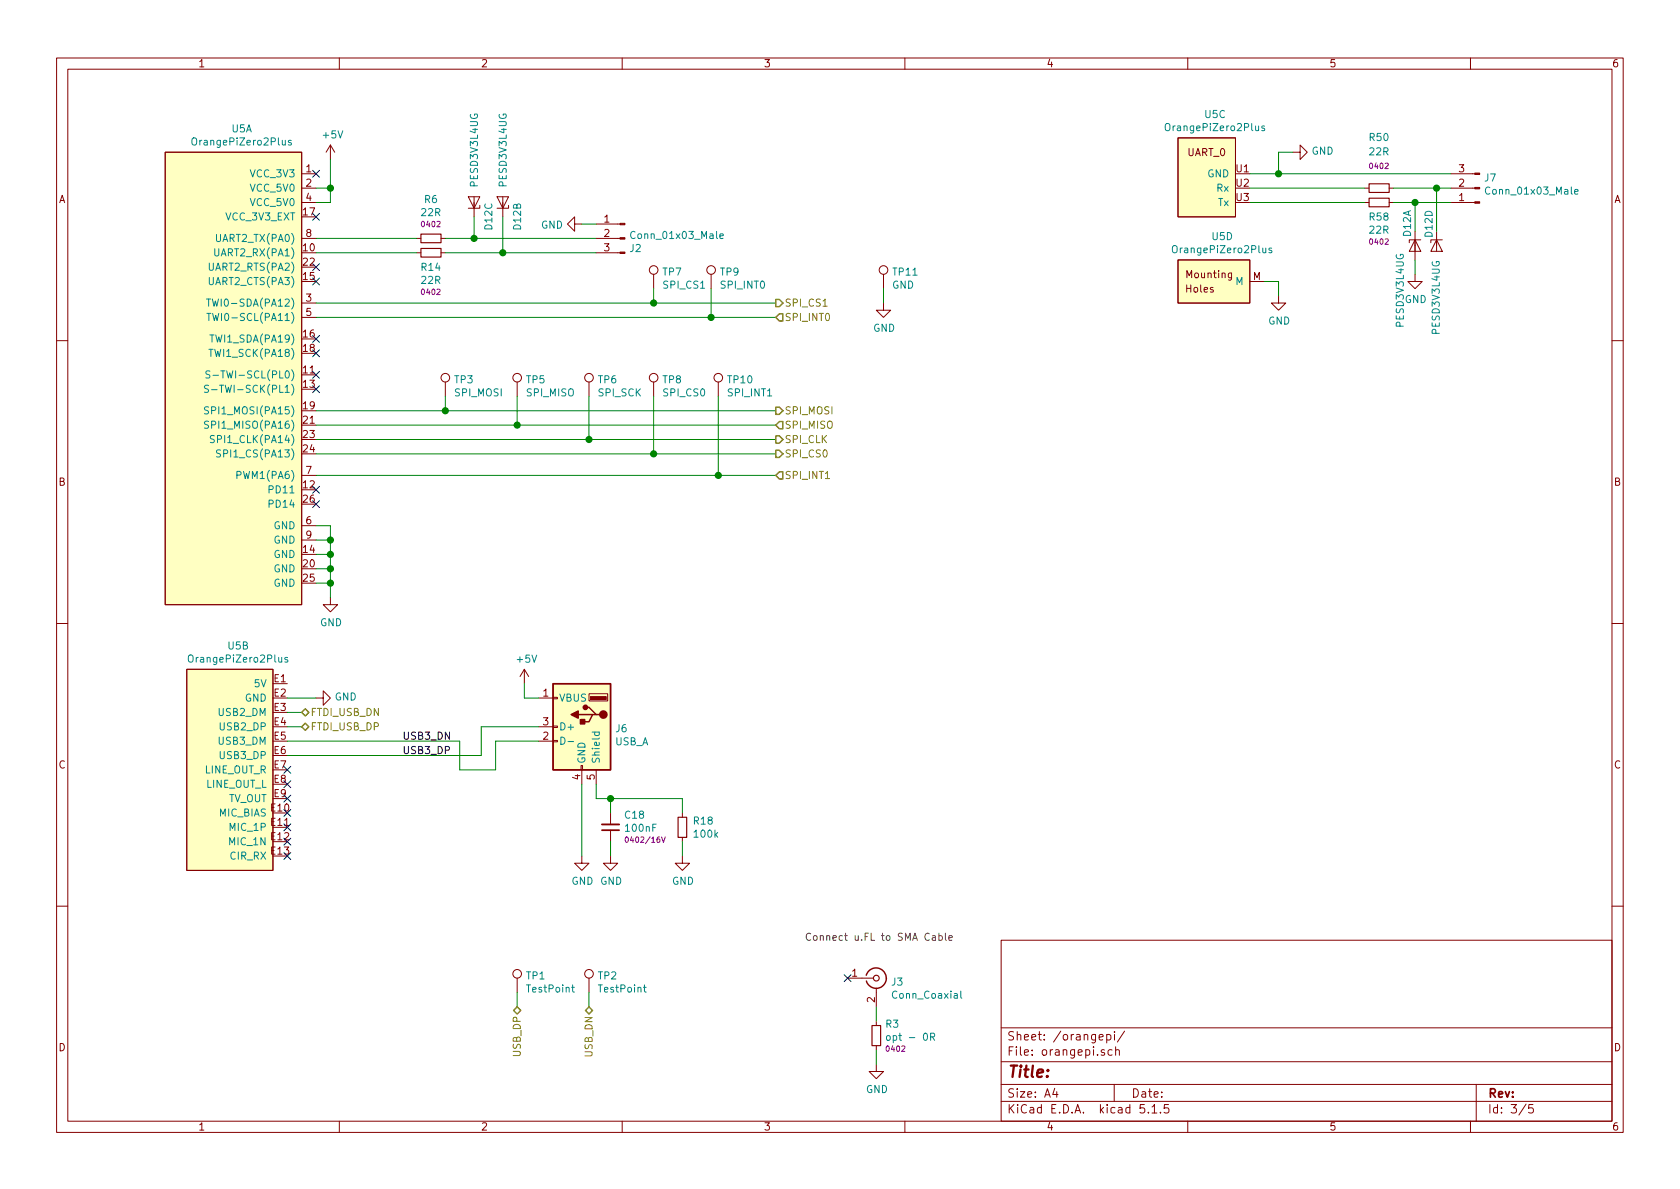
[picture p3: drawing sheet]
EESchema Schematic File Version 4
EELAYER 30 0
EELAYER END
$Descr A4 11693 8268
encoding utf-8
Sheet 3 5
Title ""
Date ""
Rev ""
Comp ""
Comment1 ""
Comment2 ""
Comment3 ""
Comment4 ""
$EndDescr
$Comp
L can_breakout_pcb:OrangePiZero2Plus U5
U 2 1
P 1600 5250
AR Path="/5E1B724A" Ref="U5"  Part="2" 
AR Path="/5E1B53FA/5E1B724A" Ref="U5"  Part="2" 
F 0 "U5" H 1658 6015 50  0000 C CNN
F 1 "OrangePiZero2Plus" H 1658 5924 50  0000 C CNN
F 2 "ops_pcb:OPi_Zero_plus_2_NoMountHoles" H 1700 5350 50  0001 C CNN
F 3 "" H 1700 5350 50  0001 C CNN
	2    1600 5250
	1    0    0    -1  
$EndComp
$Comp
L can_breakout_pcb:OrangePiZero2Plus U5
U 3 1
P 8400 1250
AR Path="/5E1B894A" Ref="U5"  Part="3" 
AR Path="/5E1B53FA/5E1B894A" Ref="U5"  Part="3" 
F 0 "U5" H 8458 1715 50  0000 C CNN
F 1 "OrangePiZero2Plus" H 8458 1624 50  0000 C CNN
F 2 "ops_pcb:OPi_Zero_plus_2_NoMountHoles" H 8500 1350 50  0001 C CNN
F 3 "" H 8500 1350 50  0001 C CNN
	3    8400 1250
	1    0    0    -1  
$EndComp
$Comp
L can_breakout_pcb:OrangePiZero2Plus U5
U 4 1
P 8450 1950
AR Path="/5E1B8D67" Ref="U5"  Part="4" 
AR Path="/5E1B53FA/5E1B8D67" Ref="U5"  Part="4" 
F 0 "U5" H 8508 2265 50  0000 C CNN
F 1 "OrangePiZero2Plus" H 8508 2174 50  0000 C CNN
F 2 "ops_pcb:OPi_Zero_plus_2_NoMountHoles" H 8550 2050 50  0001 C CNN
F 3 "" H 8550 2050 50  0001 C CNN
	4    8450 1950
	1    0    0    -1  
$EndComp
$Comp
L can_breakout_pcb:OrangePiZero2Plus U5
U 1 1
P 1650 1700
AR Path="/5EABBDDE" Ref="U5"  Part="1" 
AR Path="/5E1B53FA/5EABBDDE" Ref="U5"  Part="1" 
F 0 "U5" H 1683 2515 50  0000 C CNN
F 1 "OrangePiZero2Plus" H 1683 2424 50  0000 C CNN
F 2 "ops_pcb:OPi_Zero_plus_2_NoMountHoles" H 1750 1800 50  0001 C CNN
F 3 "" H 1750 1800 50  0001 C CNN
	1    1650 1700
	1    0    0    -1  
$EndComp
$Comp
L power:+5V #PWR?
U 1 1
P 2300 1100
AR Path="/5C88170F/5EAC8F3E" Ref="#PWR?"  Part="1" 
AR Path="/5E1B53FA/5EAC8F3E" Ref="#PWR0144"  Part="1" 
F 0 "#PWR0144" H 2300 950 50  0001 C CNN
F 1 "+5V" H 2315 1273 50  0000 C CNN
F 2 "" H 2300 1100 50  0001 C CNN
F 3 "" H 2300 1100 50  0001 C CNN
	1    2300 1100
	1    0    0    -1  
$EndComp
Wire Wire Line
	2200 1300 2300 1300
Wire Wire Line
	2200 1400 2300 1400
Wire Wire Line
	2300 1400 2300 1300
Connection ~ 2300 1300
$Comp
L power:GND #PWR0145
U 1 1
P 2300 4150
F 0 "#PWR0145" H 2300 3900 50  0001 C CNN
F 1 "GND" H 2305 3977 50  0000 C CNN
F 2 "" H 2300 4150 50  0001 C CNN
F 3 "" H 2300 4150 50  0001 C CNN
	1    2300 4150
	1    0    0    -1  
$EndComp
Wire Wire Line
	2200 4050 2300 4050
Wire Wire Line
	2300 4050 2300 4150
Wire Wire Line
	2200 3950 2300 3950
Wire Wire Line
	2300 3950 2300 4050
Connection ~ 2300 4050
Wire Wire Line
	2200 3850 2300 3850
Wire Wire Line
	2300 3850 2300 3950
Connection ~ 2300 3950
Wire Wire Line
	2200 3750 2300 3750
Wire Wire Line
	2300 3750 2300 3850
Connection ~ 2300 3850
Wire Wire Line
	2200 3650 2300 3650
Wire Wire Line
	2300 3650 2300 3750
Connection ~ 2300 3750
Wire Wire Line
	2300 1100 2300 1300
NoConn ~ 2200 1200
NoConn ~ 2200 1500
$Comp
L power:GND #PWR0147
U 1 1
P 8900 2050
F 0 "#PWR0147" H 8900 1800 50  0001 C CNN
F 1 "GND" H 8905 1877 50  0000 C CNN
F 2 "" H 8900 2050 50  0001 C CNN
F 3 "" H 8900 2050 50  0001 C CNN
	1    8900 2050
	1    0    0    -1  
$EndComp
Wire Wire Line
	8800 1950 8900 1950
Wire Wire Line
	8900 1950 8900 2050
$Comp
L power:GND #PWR0148
U 1 1
P 9000 1050
F 0 "#PWR0148" H 9000 800 50  0001 C CNN
F 1 "GND" V 9005 922 50  0000 R CNN
F 2 "" H 9000 1050 50  0001 C CNN
F 3 "" H 9000 1050 50  0001 C CNN
	1    9000 1050
	0    -1   -1   0   
$EndComp
Text HLabel 4100 7000 3    50   BiDi ~ 0
USB_DN
Text HLabel 3600 7000 3    50   BiDi ~ 0
USB_DP
Wire Wire Line
	4100 7000 4100 6900
Wire Wire Line
	3600 7000 3600 6900
$Comp
L Connector:Conn_Coaxial J3
U 1 1
P 6100 6800
F 0 "J3" H 6200 6775 50  0000 L CNN
F 1 "Conn_Coaxial" H 6200 6684 50  0000 L CNN
F 2 "ops_pcb:SMA_6x6mm_MidMount" H 6100 6800 50  0001 C CNN
F 3 " ~" H 6100 6800 50  0001 C CNN
	1    6100 6800
	1    0    0    -1  
$EndComp
NoConn ~ 5900 6800
$Comp
L Device:R_Small R?
U 1 1
P 6100 7200
AR Path="/5C88170F/5E10C06B" Ref="R?"  Part="1" 
AR Path="/5E1B53FA/5E10C06B" Ref="R3"  Part="1" 
F 0 "R3" H 6159 7282 50  0000 L CNN
F 1 "opt - 0R" H 6159 7191 50  0000 L CNN
F 2 "Resistor_SMD:R_0402_1005Metric" V 6030 7200 50  0001 C CNN
F 3 "~" H 6100 7200 50  0001 C CNN
F 4 "0402" H 6159 7109 38  0000 L CNN "Rating"
	1    6100 7200
	1    0    0    -1  
$EndComp
$Comp
L power:GND #PWR0188
U 1 1
P 6100 7400
F 0 "#PWR0188" H 6100 7150 50  0001 C CNN
F 1 "GND" H 6105 7227 50  0000 C CNN
F 2 "" H 6100 7400 50  0001 C CNN
F 3 "" H 6100 7400 50  0001 C CNN
	1    6100 7400
	1    0    0    -1  
$EndComp
Wire Wire Line
	6100 7400 6100 7300
Wire Wire Line
	6100 7100 6100 7000
Text Notes 5600 6550 0    50   ~ 0
Connect u.FL to SMA Cable
$Comp
L power:GND #PWR0190
U 1 1
P 2200 4850
F 0 "#PWR0190" H 2200 4600 50  0001 C CNN
F 1 "GND" V 2205 4722 50  0000 R CNN
F 2 "" H 2200 4850 50  0001 C CNN
F 3 "" H 2200 4850 50  0001 C CNN
	1    2200 4850
	0    -1   -1   0   
$EndComp
Wire Wire Line
	2000 4850 2200 4850
NoConn ~ 2000 5950
NoConn ~ 2000 5850
NoConn ~ 2000 5750
NoConn ~ 2000 5650
NoConn ~ 2000 5550
NoConn ~ 2000 5450
NoConn ~ 2000 5350
$Comp
L Connector:USB_A J6
U 1 1
P 4050 5050
F 0 "J6" H 3820 5039 50  0000 R CNN
F 1 "USB_A" H 3820 4948 50  0000 R CNN
F 2 "ops_pcb:USB_AF_DIP" H 4200 5000 50  0001 C CNN
F 3 " ~" H 4200 5000 50  0001 C CNN
	1    4050 5050
	-1   0    0    -1  
$EndComp
$Comp
L power:GND #PWR0193
U 1 1
P 4050 5950
F 0 "#PWR0193" H 4050 5700 50  0001 C CNN
F 1 "GND" H 4055 5777 50  0000 C CNN
F 2 "" H 4050 5950 50  0001 C CNN
F 3 "" H 4050 5950 50  0001 C CNN
	1    4050 5950
	1    0    0    -1  
$EndComp
Wire Wire Line
	4050 5950 4050 5450
$Comp
L Device:R_Small R?
U 1 1
P 4750 5750
AR Path="/5C882540/5E148759" Ref="R?"  Part="1" 
AR Path="/5E1B53FA/5E148759" Ref="R18"  Part="1" 
F 0 "R18" H 4680 5796 50  0000 R CNN
F 1 "100k" H 4680 5705 50  0000 R CNN
F 2 "Resistor_SMD:R_0402_1005Metric" V 4680 5750 50  0001 C CNN
F 3 "~" H 4750 5750 50  0001 C CNN
	1    4750 5750
	-1   0    0    -1  
$EndComp
$Comp
L Device:C_Small C?
U 1 1
P 4250 5750
AR Path="/5CAE1AEF/5E148764" Ref="C?"  Part="1" 
AR Path="/5C88170F/5E148764" Ref="C?"  Part="1" 
AR Path="/5C882540/5E148764" Ref="C?"  Part="1" 
AR Path="/5E1B53FA/5E148764" Ref="C18"  Part="1" 
F 0 "C18" H 4158 5668 50  0000 R CNN
F 1 "100nF" H 4158 5759 50  0000 R CNN
F 2 "Capacitor_SMD:C_0402_1005Metric" H 4250 5750 50  0001 C CNN
F 3 "~" H 4250 5750 50  0001 C CNN
F 4 "0402/16V" H 4158 5841 38  0000 R CNN "Rating"
	1    4250 5750
	-1   0    0    1   
$EndComp
Wire Wire Line
	4250 5550 4250 5650
Wire Wire Line
	4750 5550 4750 5650
$Comp
L power:GND #PWR?
U 1 1
P 4250 5950
AR Path="/5C882540/5E148770" Ref="#PWR?"  Part="1" 
AR Path="/5E1B53FA/5E148770" Ref="#PWR0194"  Part="1" 
F 0 "#PWR0194" H 4250 5700 50  0001 C CNN
F 1 "GND" H 4255 5777 50  0000 C CNN
F 2 "" H 4250 5950 50  0001 C CNN
F 3 "" H 4250 5950 50  0001 C CNN
	1    4250 5950
	1    0    0    -1  
$EndComp
Wire Wire Line
	4250 5950 4250 5850
$Comp
L power:GND #PWR?
U 1 1
P 4750 5950
AR Path="/5C882540/5E14877B" Ref="#PWR?"  Part="1" 
AR Path="/5E1B53FA/5E14877B" Ref="#PWR0195"  Part="1" 
F 0 "#PWR0195" H 4750 5700 50  0001 C CNN
F 1 "GND" H 4755 5777 50  0000 C CNN
F 2 "" H 4750 5950 50  0001 C CNN
F 3 "" H 4750 5950 50  0001 C CNN
	1    4750 5950
	1    0    0    -1  
$EndComp
Wire Wire Line
	4750 5950 4750 5850
Wire Wire Line
	4150 5450 4150 5550
Wire Wire Line
	4150 5550 4250 5550
Connection ~ 4250 5550
Wire Wire Line
	4250 5550 4750 5550
Wire Wire Line
	3750 5050 3350 5050
Wire Wire Line
	3350 5050 3350 5250
Wire Wire Line
	3450 5150 3450 5350
Wire Wire Line
	3450 5350 3200 5350
Wire Wire Line
	3200 5350 3200 5150
Wire Wire Line
	3200 5150 2000 5150
Wire Wire Line
	3450 5150 3750 5150
$Comp
L Connector:Conn_01x03_Male J7
U 1 1
P 10300 1300
F 0 "J7" H 10272 1232 50  0000 R CNN
F 1 "Conn_01x03_Male" H 10272 1323 50  0000 R CNN
F 2 "Connector_PinHeader_2.54mm:PinHeader_1x03_P2.54mm_Vertical" H 10300 1300 50  0001 C CNN
F 3 "~" H 10300 1300 50  0001 C CNN
	1    10300 1300
	-1   0    0    1   
$EndComp
Wire Wire Line
	8900 1200 8900 1050
Wire Wire Line
	8900 1050 9000 1050
Wire Wire Line
	8700 1200 8900 1200
Wire Wire Line
	8900 1200 10100 1200
Connection ~ 8900 1200
Wire Wire Line
	9500 1300 8700 1300
Wire Wire Line
	8700 1400 9500 1400
Wire Wire Line
	2000 5250 3350 5250
Text HLabel 2100 5050 2    50   BiDi ~ 0
FTDI_USB_DP
Wire Wire Line
	2100 5050 2000 5050
Text HLabel 2100 4950 2    50   BiDi ~ 0
FTDI_USB_DN
Wire Wire Line
	2100 4950 2000 4950
NoConn ~ 2200 2350
NoConn ~ 2200 2450
NoConn ~ 2200 2600
NoConn ~ 2200 2700
Text HLabel 5400 2850 2    50   Output ~ 0
SPI_MOSI
Text HLabel 5400 2950 2    50   Input ~ 0
SPI_MISO
Text HLabel 5400 3050 2    50   Output ~ 0
SPI_CLK
Wire Wire Line
	2200 3050 4100 3050
Wire Wire Line
	5400 2950 3600 2950
Wire Wire Line
	5400 2850 3100 2850
Text HLabel 5400 3150 2    50   Output ~ 0
SPI_CS0
Wire Wire Line
	5400 3150 4550 3150
Text HLabel 5400 2100 2    50   Output ~ 0
SPI_CS1
Wire Wire Line
	5400 2100 4550 2100
Text HLabel 5400 2200 2    50   Input ~ 0
SPI_INT0
Wire Wire Line
	5400 2200 4950 2200
Text HLabel 5400 3300 2    50   Input ~ 0
SPI_INT1
Wire Wire Line
	5400 3300 5000 3300
NoConn ~ 2200 1850
NoConn ~ 2200 1950
NoConn ~ 2200 3400
NoConn ~ 2200 3500
$Comp
L Connector:Conn_01x03_Male J2
U 1 1
P 4350 1650
F 0 "J2" H 4322 1582 50  0000 R CNN
F 1 "Conn_01x03_Male" H 4322 1673 50  0000 R CNN
F 2 "Connector_PinHeader_2.54mm:PinHeader_1x03_P2.54mm_Vertical" H 4350 1650 50  0001 C CNN
F 3 "~" H 4350 1650 50  0001 C CNN
	1    4350 1650
	-1   0    0    -1  
$EndComp
$Comp
L Device:R_Small R?
U 1 1
P 3000 1650
AR Path="/5C88170F/5E1676A0" Ref="R?"  Part="1" 
AR Path="/5C882540/5E1676A0" Ref="R?"  Part="1" 
AR Path="/5E1B53FA/5E1676A0" Ref="R6"  Part="1" 
F 0 "R6" V 3268 1650 50  0000 C CNN
F 1 "22R" V 3177 1650 50  0000 C CNN
F 2 "Resistor_SMD:R_0402_1005Metric" V 2930 1650 50  0001 C CNN
F 3 "~" H 3000 1650 50  0001 C CNN
F 4 "0402" V 3095 1650 38  0000 C CNN "Rating"
	1    3000 1650
	0    -1   -1   0   
$EndComp
$Comp
L Device:R_Small R?
U 1 1
P 3000 1750
AR Path="/5C88170F/5E1685C4" Ref="R?"  Part="1" 
AR Path="/5C882540/5E1685C4" Ref="R?"  Part="1" 
AR Path="/5E1B53FA/5E1685C4" Ref="R14"  Part="1" 
F 0 "R14" V 2896 1750 50  0000 C CNN
F 1 "22R" V 2805 1750 50  0000 C CNN
F 2 "Resistor_SMD:R_0402_1005Metric" V 2930 1750 50  0001 C CNN
F 3 "~" H 3000 1750 50  0001 C CNN
F 4 "0402" V 2723 1750 38  0000 C CNN "Rating"
	1    3000 1750
	0    -1   -1   0   
$EndComp
Wire Wire Line
	2200 1650 2900 1650
Wire Wire Line
	3100 1650 3300 1650
Wire Wire Line
	4150 1750 3500 1750
Wire Wire Line
	2200 1750 2900 1750
$Comp
L power:GND #PWR0118
U 1 1
P 4050 1550
F 0 "#PWR0118" H 4050 1300 50  0001 C CNN
F 1 "GND" V 4055 1422 50  0000 R CNN
F 2 "" H 4050 1550 50  0001 C CNN
F 3 "" H 4050 1550 50  0001 C CNN
	1    4050 1550
	0    1    1    0   
$EndComp
Wire Wire Line
	4050 1550 4150 1550
$Comp
L Connector:TestPoint TP1
U 1 1
P 3600 6900
F 0 "TP1" H 3658 7018 50  0000 L CNN
F 1 "TestPoint" H 3658 6927 50  0000 L CNN
F 2 "TestPoint:TestPoint_Pad_1.0x1.0mm" H 3800 6900 50  0001 C CNN
F 3 "~" H 3800 6900 50  0001 C CNN
	1    3600 6900
	1    0    0    -1  
$EndComp
$Comp
L Connector:TestPoint TP2
U 1 1
P 4100 6900
F 0 "TP2" H 4158 7018 50  0000 L CNN
F 1 "TestPoint" H 4158 6927 50  0000 L CNN
F 2 "TestPoint:TestPoint_Pad_1.0x1.0mm" H 4300 6900 50  0001 C CNN
F 3 "~" H 4300 6900 50  0001 C CNN
	1    4100 6900
	1    0    0    -1  
$EndComp
$Comp
L Connector:TestPoint TP3
U 1 1
P 3100 2750
F 0 "TP3" H 3158 2868 50  0000 L CNN
F 1 "SPI_MOSI" H 3158 2777 50  0000 L CNN
F 2 "can_breakout_pcb:TestPadClip_0.25" H 3300 2750 50  0001 C CNN
F 3 "~" H 3300 2750 50  0001 C CNN
	1    3100 2750
	1    0    0    -1  
$EndComp
Wire Wire Line
	3100 2750 3100 2850
Connection ~ 3100 2850
Wire Wire Line
	3100 2850 2200 2850
$Comp
L Connector:TestPoint TP5
U 1 1
P 3600 2750
F 0 "TP5" H 3658 2868 50  0000 L CNN
F 1 "SPI_MISO" H 3658 2777 50  0000 L CNN
F 2 "can_breakout_pcb:TestPadClip_0.25_Passthrough" H 3800 2750 50  0001 C CNN
F 3 "~" H 3800 2750 50  0001 C CNN
	1    3600 2750
	1    0    0    -1  
$EndComp
Wire Wire Line
	3600 2750 3600 2950
Connection ~ 3600 2950
Wire Wire Line
	3600 2950 2200 2950
$Comp
L Connector:TestPoint TP6
U 1 1
P 4100 2750
F 0 "TP6" H 4158 2868 50  0000 L CNN
F 1 "SPI_SCK" H 4158 2777 50  0000 L CNN
F 2 "can_breakout_pcb:TestPadClip_0.25_Passthrough" H 4300 2750 50  0001 C CNN
F 3 "~" H 4300 2750 50  0001 C CNN
	1    4100 2750
	1    0    0    -1  
$EndComp
Wire Wire Line
	4100 2750 4100 3050
Connection ~ 4100 3050
Wire Wire Line
	4100 3050 5400 3050
$Comp
L Connector:TestPoint TP8
U 1 1
P 4550 2750
F 0 "TP8" H 4608 2868 50  0000 L CNN
F 1 "SPI_CS0" H 4608 2777 50  0000 L CNN
F 2 "can_breakout_pcb:TestPadClip_0.25_Passthrough" H 4750 2750 50  0001 C CNN
F 3 "~" H 4750 2750 50  0001 C CNN
	1    4550 2750
	1    0    0    -1  
$EndComp
Wire Wire Line
	4550 2750 4550 3150
Connection ~ 4550 3150
Wire Wire Line
	4550 3150 2200 3150
$Comp
L Connector:TestPoint TP10
U 1 1
P 5000 2750
F 0 "TP10" H 5058 2868 50  0000 L CNN
F 1 "SPI_INT1" H 5058 2777 50  0000 L CNN
F 2 "can_breakout_pcb:TestPadClip_0.25_Passthrough" H 5200 2750 50  0001 C CNN
F 3 "~" H 5200 2750 50  0001 C CNN
	1    5000 2750
	1    0    0    -1  
$EndComp
Wire Wire Line
	5000 2750 5000 3300
Connection ~ 5000 3300
Wire Wire Line
	5000 3300 2200 3300
$Comp
L Connector:TestPoint TP7
U 1 1
P 4550 2000
F 0 "TP7" H 4608 2118 50  0000 L CNN
F 1 "SPI_CS1" H 4608 2027 50  0000 L CNN
F 2 "can_breakout_pcb:TestPadClip_0.25_Passthrough" H 4750 2000 50  0001 C CNN
F 3 "~" H 4750 2000 50  0001 C CNN
	1    4550 2000
	1    0    0    -1  
$EndComp
Wire Wire Line
	4550 2000 4550 2100
Connection ~ 4550 2100
Wire Wire Line
	4550 2100 2200 2100
$Comp
L Connector:TestPoint TP9
U 1 1
P 4950 2000
F 0 "TP9" H 5008 2118 50  0000 L CNN
F 1 "SPI_INT0" H 5008 2027 50  0000 L CNN
F 2 "can_breakout_pcb:TestPadClip_0.25_Passthrough" H 5150 2000 50  0001 C CNN
F 3 "~" H 5150 2000 50  0001 C CNN
	1    4950 2000
	1    0    0    -1  
$EndComp
Wire Wire Line
	4950 2000 4950 2200
Connection ~ 4950 2200
Wire Wire Line
	4950 2200 2200 2200
$Comp
L Connector:TestPoint TP11
U 1 1
P 6150 2000
F 0 "TP11" H 6208 2118 50  0000 L CNN
F 1 "GND" H 6208 2027 50  0000 L CNN
F 2 "can_breakout_pcb:TestPadClip_0.25" H 6350 2000 50  0001 C CNN
F 3 "~" H 6350 2000 50  0001 C CNN
	1    6150 2000
	1    0    0    -1  
$EndComp
$Comp
L power:GND #PWR0213
U 1 1
P 6150 2100
F 0 "#PWR0213" H 6150 1850 50  0001 C CNN
F 1 "GND" H 6155 1927 50  0000 C CNN
F 2 "" H 6150 2100 50  0001 C CNN
F 3 "" H 6150 2100 50  0001 C CNN
	1    6150 2100
	1    0    0    -1  
$EndComp
Wire Wire Line
	6150 2100 6150 2000
$Comp
L power:+5V #PWR?
U 1 1
P 3650 4750
AR Path="/5C88170F/5E204787" Ref="#PWR?"  Part="1" 
AR Path="/5E1B53FA/5E204787" Ref="#PWR0232"  Part="1" 
F 0 "#PWR0232" H 3650 4600 50  0001 C CNN
F 1 "+5V" H 3665 4923 50  0000 C CNN
F 2 "" H 3650 4750 50  0001 C CNN
F 3 "" H 3650 4750 50  0001 C CNN
	1    3650 4750
	1    0    0    -1  
$EndComp
Wire Wire Line
	3650 4750 3650 4850
Wire Wire Line
	3650 4850 3750 4850
Text Label 2800 5150 0    50   ~ 0
USB3_DN
Text Label 2800 5250 0    50   ~ 0
USB3_DP
$Comp
L Device:R_Small R?
U 1 1
P 9600 1300
AR Path="/5C88170F/5E210ED4" Ref="R?"  Part="1" 
AR Path="/5C882540/5E210ED4" Ref="R?"  Part="1" 
AR Path="/5E1B53FA/5E210ED4" Ref="R50"  Part="1" 
F 0 "R50" V 9950 1300 50  0000 C CNN
F 1 "22R" V 9850 1300 50  0000 C CNN
F 2 "Resistor_SMD:R_0402_1005Metric" V 9530 1300 50  0001 C CNN
F 3 "~" H 9600 1300 50  0001 C CNN
F 4 "0402" V 9750 1300 38  0000 C CNN "Rating"
	1    9600 1300
	0    -1   -1   0   
$EndComp
Wire Wire Line
	10100 1300 10000 1300
$Comp
L Device:R_Small R?
U 1 1
P 9600 1400
AR Path="/5C88170F/5E21FDDB" Ref="R?"  Part="1" 
AR Path="/5C882540/5E21FDDB" Ref="R?"  Part="1" 
AR Path="/5E1B53FA/5E21FDDB" Ref="R58"  Part="1" 
F 0 "R58" V 9496 1400 50  0000 C CNN
F 1 "22R" V 9405 1400 50  0000 C CNN
F 2 "Resistor_SMD:R_0402_1005Metric" V 9530 1400 50  0001 C CNN
F 3 "~" H 9600 1400 50  0001 C CNN
F 4 "0402" V 9323 1400 38  0000 C CNN "Rating"
	1    9600 1400
	0    -1   -1   0   
$EndComp
Wire Wire Line
	9700 1400 9850 1400
$Comp
L can_breakout_pcb:PESD3V3L4UG D?
U 2 1
P 3500 1400
AR Path="/5E22B805/5E4C457F" Ref="D?"  Part="2" 
AR Path="/5E1B53FA/5E4C457F" Ref="D12"  Part="2" 
F 0 "D12" H 3300 1300 50  0000 L CNN
F 1 "PESD3V3L4UG" H 3600 1400 50  0000 L CNN
F 2 "Package_TO_SOT_SMD:SOT-353_SC-70-5" H 3500 1400 50  0001 C CNN
F 3 "https://assets.nexperia.com/documents/data-sheet/PESDXL4UF_G_W.pdf" H 3500 1400 50  0001 C CNN
	2    3500 1400
	0    -1   -1   0   
$EndComp
$Comp
L can_breakout_pcb:PESD3V3L4UG D?
U 4 1
P 10000 1700
AR Path="/5E22B805/5E4C458B" Ref="D?"  Part="4" 
AR Path="/5E1B53FA/5E4C458B" Ref="D12"  Part="4" 
F 0 "D12" H 9750 1650 50  0000 L CNN
F 1 "PESD3V3L4UG" H 10100 1700 50  0000 L CNN
F 2 "Package_TO_SOT_SMD:SOT-353_SC-70-5" H 10000 1700 50  0001 C CNN
F 3 "https://assets.nexperia.com/documents/data-sheet/PESDXL4UF_G_W.pdf" H 10000 1700 50  0001 C CNN
	4    10000 1700
	0    1    1    0   
$EndComp
$Comp
L can_breakout_pcb:PESD3V3L4UG D?
U 1 1
P 9850 1700
AR Path="/5E22B805/5E4C4591" Ref="D?"  Part="4" 
AR Path="/5E1B53FA/5E4C4591" Ref="D12"  Part="1" 
F 0 "D12" H 9600 1650 50  0000 L CNN
F 1 "PESD3V3L4UG" H 9900 1600 50  0000 L CNN
F 2 "Package_TO_SOT_SMD:SOT-353_SC-70-5" H 9850 1700 50  0001 C CNN
F 3 "https://assets.nexperia.com/documents/data-sheet/PESDXL4UF_G_W.pdf" H 9850 1700 50  0001 C CNN
	1    9850 1700
	0    1    1    0   
$EndComp
$Comp
L can_breakout_pcb:PESD3V3L4UG D?
U 3 1
P 3300 1400
AR Path="/5E22B805/5E4C4597" Ref="D?"  Part="3" 
AR Path="/5E1B53FA/5E4C4597" Ref="D12"  Part="3" 
F 0 "D12" H 3100 1300 50  0000 L CNN
F 1 "PESD3V3L4UG" H 3400 1400 50  0000 L CNN
F 2 "Package_TO_SOT_SMD:SOT-353_SC-70-5" H 3300 1400 50  0001 C CNN
F 3 "https://assets.nexperia.com/documents/data-sheet/PESDXL4UF_G_W.pdf" H 3300 1400 50  0001 C CNN
	3    3300 1400
	0    -1   -1   0   
$EndComp
$Comp
L power:GND #PWR0104
U 1 1
P 9850 1900
F 0 "#PWR0104" H 9850 1650 50  0001 C CNN
F 1 "GND" H 9855 1727 50  0000 C CNN
F 2 "" H 9850 1900 50  0001 C CNN
F 3 "" H 9850 1900 50  0001 C CNN
	1    9850 1900
	1    0    0    -1  
$EndComp
Wire Wire Line
	9850 1800 9850 1900
Wire Wire Line
	3300 1500 3300 1650
Connection ~ 3300 1650
Wire Wire Line
	3300 1650 4150 1650
Wire Wire Line
	3500 1500 3500 1750
Connection ~ 3500 1750
Wire Wire Line
	3500 1750 3100 1750
Wire Wire Line
	9850 1600 9850 1400
Connection ~ 9850 1400
Wire Wire Line
	9850 1400 10100 1400
Wire Wire Line
	10000 1600 10000 1300
Connection ~ 10000 1300
Wire Wire Line
	10000 1300 9700 1300
$EndSCHEMATC
